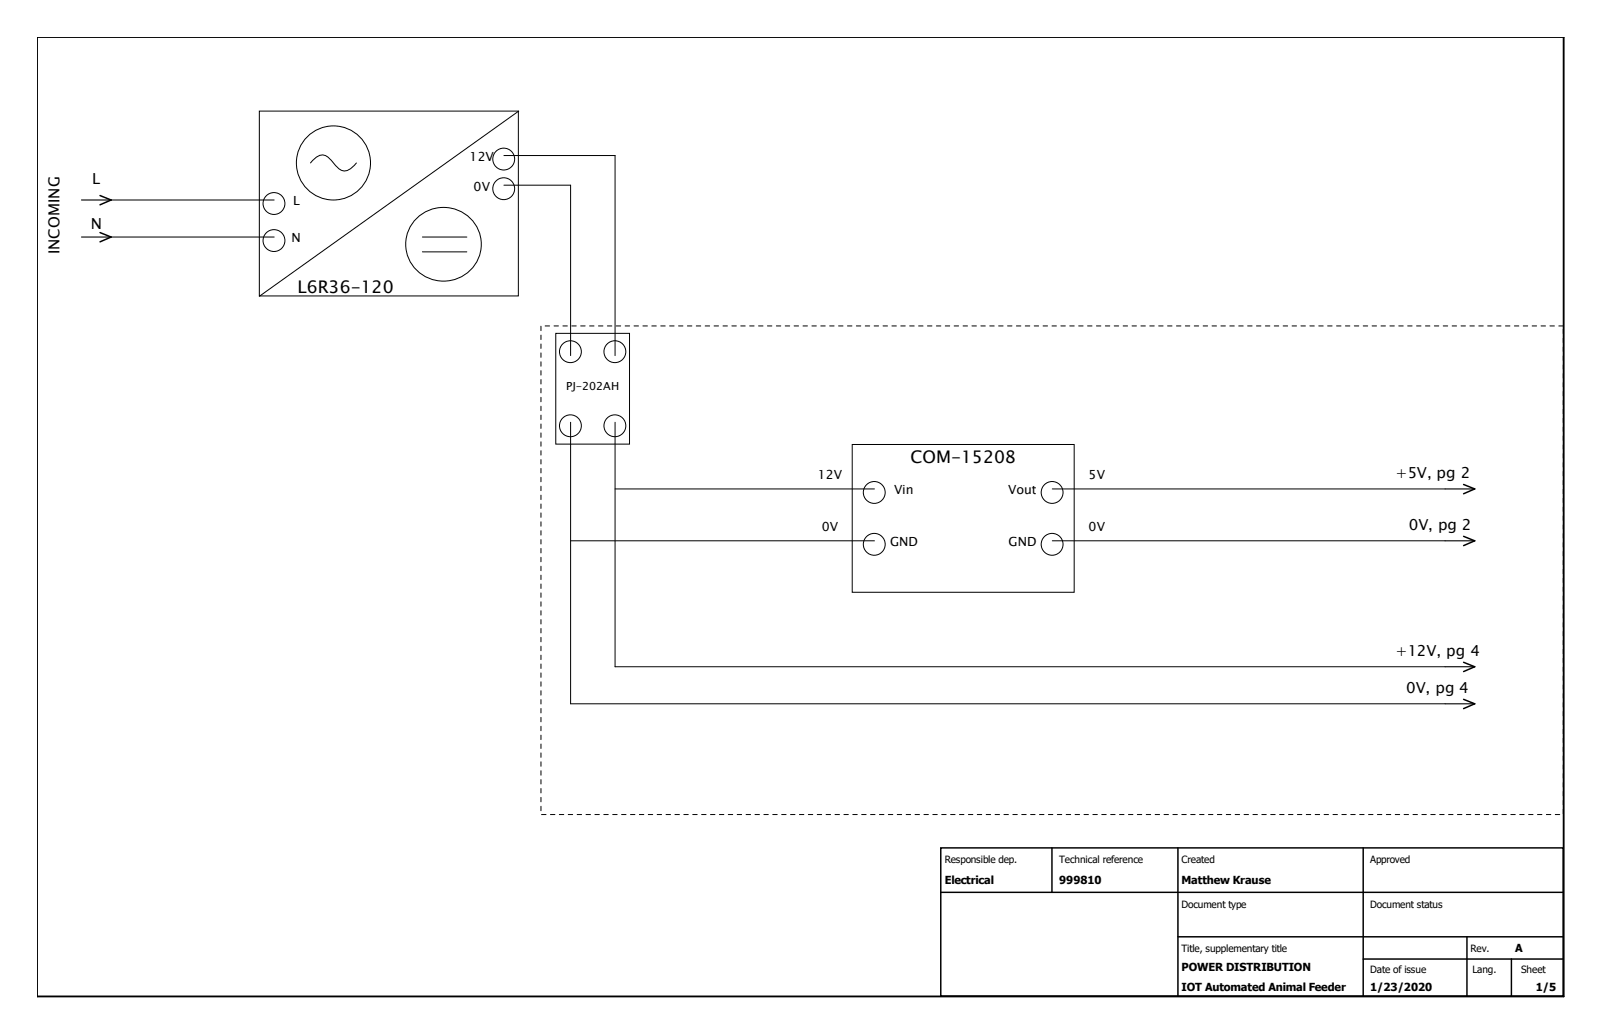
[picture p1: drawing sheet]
<svg xmlns="http://www.w3.org/2000/svg" width="432mm" height="279mm" viewBox="0 0 432 279" stroke-linecap="round" stroke-linejoin="round" font-family="sans-serif">
<g fill="none" stroke="#000" stroke-width=".27">
<path d="M70 30h69.9v49.9h-69.9zM140 30l-70 50M30 54h44M83.8 44a3.8 3.8 0 0 1 4-2l1.1 .8 1.6 1.8a2.81 2.81 0 0 0 4.7 .4l1-1M112.1 59.3a10.1 10.1 0 0 1 14.2-1 10.1 10.1 0 0 1 1 14.2 10.1 10.1 0 0 1-14.2 1 10.1 10.1 0 0 1-1-14.2zM136 42h30v54M136 50h18v46M30 64h44M114 64h12M114 68h12M150 90h19.9v29.9h-19.9zM154 114v76h236"/>
<path d="M166 114v66h224M230 120h59.9v39.9h-59.9zM166 132h70M284 132h106M154 146h82M284 146h106"/>
<circle cx="73.9" cy="54.9" r="2.95"/>
<circle cx="90" cy="44" r="10"/>
<circle cx="135.9" cy="50.9" r="2.95"/>
<circle cx="135.9" cy="42.9" r="2.95"/>
<circle cx="73.9" cy="64.9" r="2.95"/>
<circle cx="153.9" cy="94.9" r="2.95"/>
<circle cx="165.9" cy="94.9" r="2.95"/>
<circle cx="153.9" cy="114.9" r="2.95"/>
<circle cx="165.9" cy="114.9" r="2.95"/>
<circle cx="235.9" cy="132.9" r="2.95"/>
<circle cx="283.9" cy="132.9" r="2.95"/>
<circle cx="235.9" cy="146.9" r="2.95"/>
<circle cx="283.9" cy="146.9" r="2.95"/>
</g>
<path d="M22 54h8M22 64h8M390 132h8M390 146h8M390 180h8M390 190h8" fill="none" stroke="#000" stroke-width=".3"/>
<g fill="none" stroke="#000" stroke-width=".4">
<path d="M27 52.8l3 1.2-3 1.3M27 62.8l3 1.2-3 1.3M395 130.8l3 1.2-3 1.3M395 144.8l3 1.2-3 1.3M395 178.8l3 1.2-3 1.3M395 188.8l3 1.2-3 1.3M253.9 228.9h168v40h-168zM283.9 228.9v12M317.9 228.9v40M367.9 228.9v40M253.9 240.9h168M317.9 252.9h104"/>
<path d="M367.9 258.9h54M395.9 252.9v16M407.9 258.9v10"/>
</g>
<path d="M146 88h275.9v131.9h-275.9z" fill="none" stroke="#000" stroke-width=".27" stroke-dasharray="1.2"/>
<path d="M10 10h412v259h-412z" fill="none" stroke="#000" stroke-width=".5"/>
<g font-size="4.7">
<text x="80.3" y="79">L6R36-120</text>
<text x="245.7" y="125.1">COM-15208</text>
</g>
<g font-size="4.1">
<text x="24.9" y="49.7">L</text>
<text x="24.5" y="61.7">N</text>
<text x="16" y="68.6" transform="rotate(-90 16 68.6)">INCOMING</text>
<text x="376.6" y="129.2">+5V, pg 2</text>
<text x="380.2" y="143.1">0V, pg 2</text>
<text x="376.6" y="177.1">+12V, pg 4</text>
<text x="379.5" y="187.2">0V, pg 4</text>
</g>
<g font-size="3.4">
<text x="126.7" y="43.4">12V</text>
<text x="127.8" y="51.4">0V</text>
<text x="79.1" y="55.4">L</text>
<text x="78.7" y="65.4">N</text>
<text x="220.7" y="129.4">12V</text>
<text x="293.8" y="129.4">5V</text>
<text x="241.3" y="133.4">Vin</text>
<text x="272.1" y="133.4">Vout</text>
<text x="221.8" y="143.4">0V</text>
<text x="293.8" y="143.4">0V</text>
<text x="240.2" y="147.4">GND</text>
<text x="272.2" y="147.4">GND</text>
</g>
<g font-size="3">
<text x="152.8" y="105.3">PJ-202AH</text>
<text x="255" y="238.7">Electrical</text>
<text x="285.9" y="238.7">999810</text>
<text x="318.9" y="238.7">Matthew Krause</text>
<text x="408.9" y="257.1">A</text>
<text x="318.9" y="262.1">POWER DISTRIBUTION</text>
<text x="318.9" y="267.4">IOT Automated Animal Feeder</text>
<text x="369.8" y="267.4">1/23/2020</text>
<text x="414.5" y="267.4">1/5</text>
</g>
<g font-size="2.7">
<text x="255" y="233">Responsible dep.</text>
<text x="285.9" y="233">Technical reference</text>
<text x="318.9" y="233">Created</text>
<text x="369.8" y="233">Approved</text>
<text x="318.9" y="245.2">Document type</text>
<text x="369.8" y="245.2">Document status</text>
<text x="318.9" y="257">Title, supplementary title</text>
<text x="396.9" y="257">Rev.</text>
<text x="369.8" y="262.6">Date of issue</text>
<text x="397.4" y="262.6">Lang.</text>
<text x="410.5" y="262.6">Sheet</text>
</g>
</svg>
